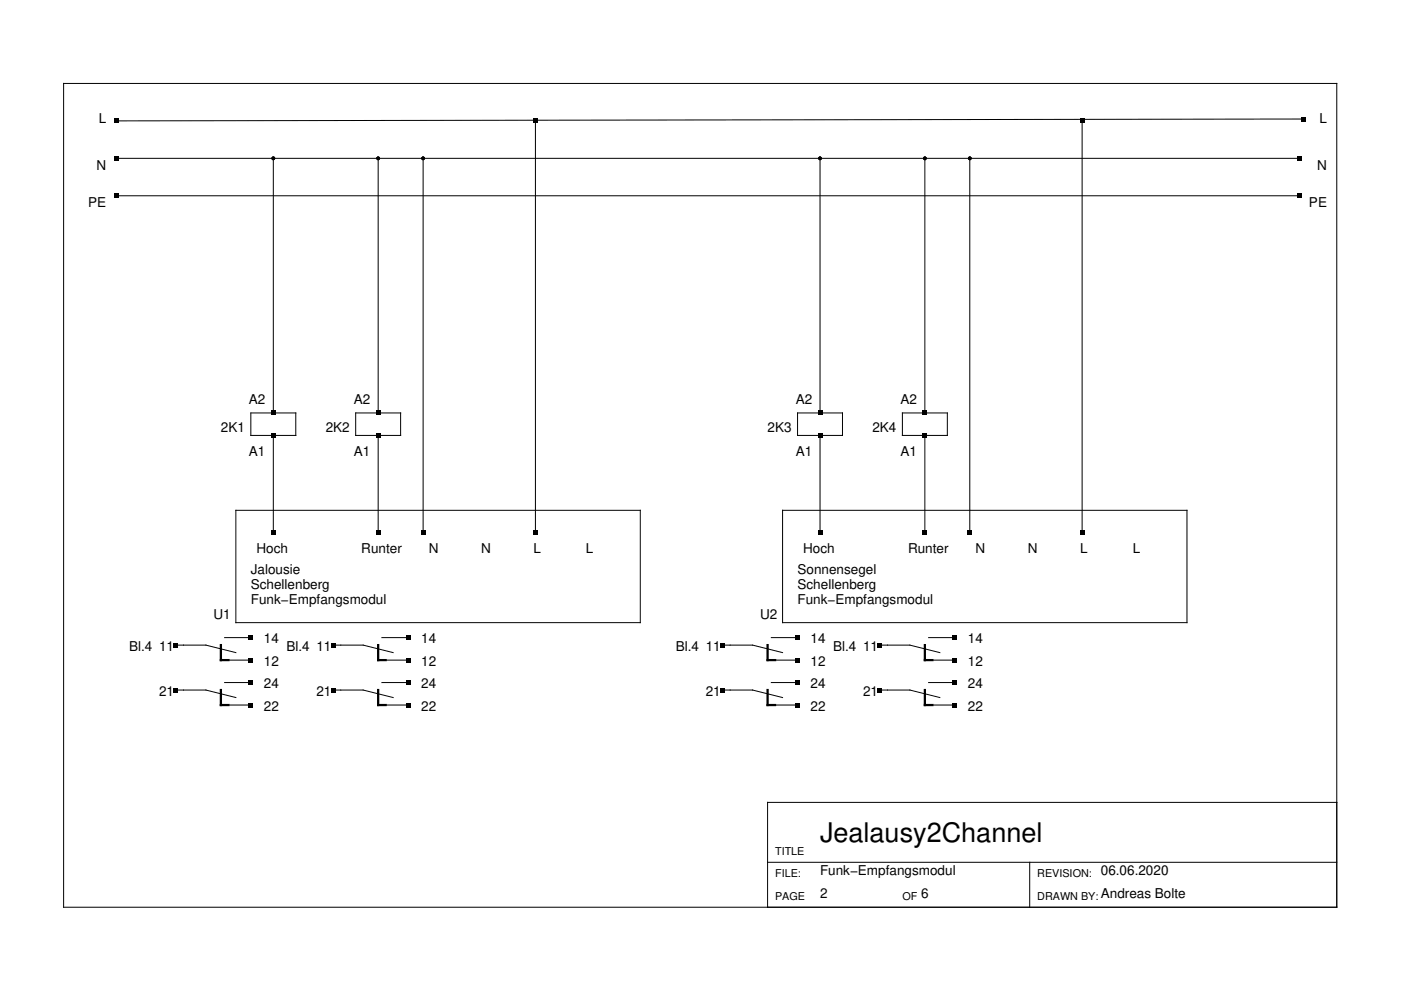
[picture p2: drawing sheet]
<svg xmlns="http://www.w3.org/2000/svg" width="297mm" height="210mm" viewBox="0 0 297 210" stroke-linecap="round" stroke-linejoin="round" font-family="sans-serif">
<g fill="none" stroke="#000" stroke-width=".21">
<path d="M13.5 17.7h269.9v174.7h-269.9zM24.6 33.6h250.9M57.9 33.6v54M80.2 33.6v54M89.7 33.6v79.4M113.5 25.6v87.4M173.9 33.6v54M196.1 33.6v54M205.6 33.6v79.4M229.4 25.6v87.4M276.3 25.2l-251.7 .4M24.6 41.5h250.9"/>
<path d="M53.2 87.6h9.5v4.7h-9.5zM57.9 92.3v20.7M75.4 87.6h9.5v4.7h-9.5zM80.2 92.3v20.7M169.1 87.6h9.5v4.7h-9.5zM173.9 92.3v20.7M191.3 87.6h9.6v4.7h-9.6zM196.1 92.3v20.7M50 108.2h85.8v23.8h-85.8zM165.9 108.2h85.8v23.8h-85.8zM37.3 136.8h6.4l6.3 1.6M47.6 135.2h5.6"/>
<path d="M48.4 140h4.8M70.6 136.8h6.4l6.4 1.6M81 135.2h5.5M81.8 140h4.7M153.2 136.8h6.4l6.3 1.6M163.5 135.2h5.6M164.3 140h4.8M186.6 136.8h6.3l6.4 1.6M196.9 135.2h5.5M197.7 140h4.7M37.3 146.3h6.4l6.3 1.6M47.6 144.7h5.6"/>
<path d="M48.4 149.5h4.8M70.6 146.3h6.4l6.4 1.6M81 144.7h5.5M81.8 149.5h4.7M153.2 146.3h6.4l6.3 1.6M163.5 144.7h5.6M164.3 149.5h4.8M186.6 146.3h6.3l6.4 1.6M196.9 144.7h5.5M197.7 149.5h4.7M283.4 170.1h-120.7v22.3M162.7 182.8h120.7"/>
<path d="M218.3 182.8v9.6"/>
</g>
<path d="M46.8 136.8v3.2h1.6M80.2 136.8v3.2h1.6M162.7 136.8v3.2h1.6M196.1 136.8v3.2h1.6M46.8 146.3v3.2h1.6M80.2 146.3v3.2h1.6M162.7 146.3v3.2h1.6M196.1 146.3v3.2h1.6" fill="none" stroke="#000" stroke-width=".48"/>
<g fill="#000">
<path d="M24.1 25.2h1v.9h-1zM24.1 33.1h1v.9h-1zM113 25.2h1v.9h-1zM229 25.2h.9v.9h-.9zM275 33.1h1v.9h-1zM275.8 24.8h1v.9h-1zM24.1 41h1v1h-1zM275 41h1v1h-1zM57.5 91.8h.9v1h-.9zM57.5 87.1h.9v.9h-.9zM79.7 91.8h1v1h-1zM79.7 87.1h1v.9h-1z"/>
<path d="M173.4 91.8h.9v1h-.9zM173.4 87.1h.9v.9h-.9zM195.6 91.8h1v1h-1zM195.6 87.1h1v.9h-1zM57.5 112.5h.9v.9h-.9zM79.7 112.5h1v.9h-1zM89.2 112.5h1v.9h-1zM113 112.5h1v.9h-1zM173.4 112.5h.9v.9h-.9zM195.6 112.5h1v.9h-1zM205.1 112.5h1v.9h-1zM229 112.5h.9v.9h-.9z"/>
<path d="M36.8 136.3h1v1h-1zM52.7 139.5h1v.9h-1zM52.7 134.7h1v1h-1zM70.2 136.3h.9v1h-.9zM86.1 139.5h.9v.9h-.9zM86.1 134.7h.9v1h-.9zM152.7 136.3h1v1h-1zM168.6 139.5h1v.9h-1zM168.6 134.7h1v1h-1zM186.1 136.3h.9v1h-.9zM202 139.5h.9v.9h-.9zM202 134.7h.9v1h-.9z"/>
<path d="M36.8 145.8h1v1h-1zM52.7 149h1v1h-1zM52.7 144.2h1v1h-1zM70.2 145.8h.9v1h-.9zM86.1 149h.9v1h-.9zM86.1 144.2h.9v1h-.9zM152.7 145.8h1v1h-1zM168.6 149h1v1h-1zM168.6 144.2h1v1h-1zM186.1 145.8h.9v1h-.9zM202 149h.9v1h-.9zM202 144.2h.9v1h-.9z"/>
<circle cx="57.9" cy="33.6" r=".4"/>
<circle cx="80.2" cy="33.6" r=".4"/>
<circle cx="89.7" cy="33.6" r=".4"/>
<circle cx="173.9" cy="33.6" r=".4"/>
<circle cx="196.1" cy="33.6" r=".4"/>
<circle cx="205.6" cy="33.6" r=".4"/>
</g>
<text font-size="5.7" x="173.9" y="178.5">Jealausy2Channel</text>
<g font-size="2.9">
<text x="20.9" y="26.1">L</text>
<text x="279.8" y="26.1">L</text>
<text x="20.5" y="36.1">N</text>
<text x="279.3" y="36.1">N</text>
<text x="18.7" y="44">PE</text>
<text x="277.5" y="44">PE</text>
<text x="52.8" y="85.6">A2</text>
<text x="75" y="85.6">A2</text>
<text x="168.7" y="85.6">A2</text>
<text x="190.9" y="85.6">A2</text>
<text x="46.8" y="91.5">2K1</text>
<text x="69.1" y="91.5">2K2</text>
<text x="162.7" y="91.5">2K3</text>
<text x="185" y="91.5">2K4</text>
<text x="52.8" y="96.7">A1</text>
<text x="75" y="96.7">A1</text>
<text x="168.7" y="96.7">A1</text>
<text x="190.9" y="96.7">A1</text>
<text x="54.4" y="117.3">Hoch</text>
<text x="76.6" y="117.3">Runter</text>
<text x="90.9" y="117.3">N</text>
<text x="102" y="117.3">N</text>
<text x="113.1" y="117.3">L</text>
<text x="124.2" y="117.3">L</text>
<text x="170.3" y="117.3">Hoch</text>
<text x="192.5" y="117.3">Runter</text>
<text x="206.8" y="117.3">N</text>
<text x="217.9" y="117.3">N</text>
<text x="229" y="117.3">L</text>
<text x="240.2" y="117.3">L</text>
<text x="53.2" y="121.6">Jalousie</text>
<text x="53.2" y="124.8">Schellenberg</text>
<text x="169.1" y="121.6">Sonnensegel</text>
<text x="169.1" y="124.8">Schellenberg</text>
<text x="45.2" y="131.2">U1</text>
<text x="53.2" y="128">Funk−Empfangsmodul</text>
<text x="161.2" y="131.2">U2</text>
<text x="169.1" y="128">Funk−Empfangsmodul</text>
<text x="27.4" y="138">Bl.4</text>
<text x="33.7" y="138">11</text>
<text x="56" y="136.4">14</text>
<text x="60.7" y="138">Bl.4</text>
<text x="67.1" y="138">11</text>
<text x="89.3" y="136.4">14</text>
<text x="143.3" y="138">Bl.4</text>
<text x="149.6" y="138">11</text>
<text x="171.9" y="136.4">14</text>
<text x="176.6" y="138">Bl.4</text>
<text x="183" y="138">11</text>
<text x="205.2" y="136.4">14</text>
<text x="56" y="141.1">12</text>
<text x="89.3" y="141.1">12</text>
<text x="171.9" y="141.1">12</text>
<text x="205.2" y="141.1">12</text>
<text x="33.7" y="147.5">21</text>
<text x="56" y="145.9">24</text>
<text x="67.1" y="147.5">21</text>
<text x="89.3" y="145.9">24</text>
<text x="149.6" y="147.5">21</text>
<text x="171.9" y="145.9">24</text>
<text x="183" y="147.5">21</text>
<text x="205.2" y="145.9">24</text>
<text x="56" y="150.7">22</text>
<text x="89.3" y="150.7">22</text>
<text x="171.9" y="150.7">22</text>
<text x="205.2" y="150.7">22</text>
<text x="173.9" y="185.6">Funk−Empfangsmodul</text>
<text x="233.4" y="185.6">06.06.2020</text>
<text x="173.9" y="190.4">2</text>
<text x="195.3" y="190.4">6</text>
<text x="233.4" y="190.4">Andreas Bolte</text>
</g>
<g font-size="2.3">
<text x="164.3" y="181.2">TITLE</text>
<text x="164.3" y="186">FILE:</text>
<text x="164.3" y="190.8">PAGE</text>
<text x="191.3" y="190.8">OF</text>
<text x="219.9" y="186">REVISION:</text>
<text x="219.9" y="190.8">DRAWN BY:</text>
</g>
</svg>
